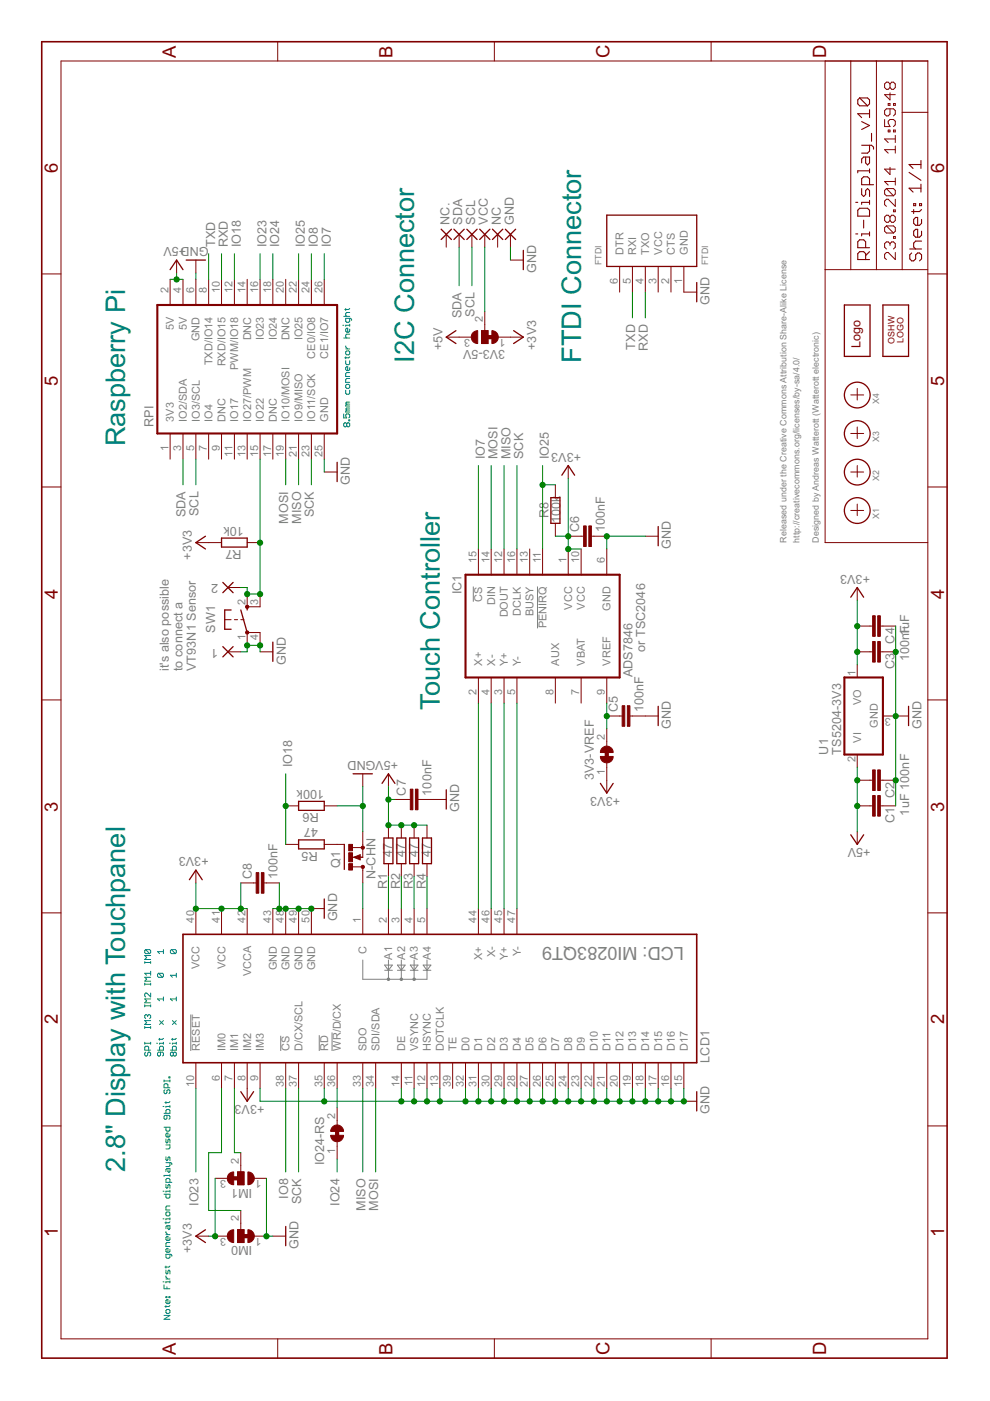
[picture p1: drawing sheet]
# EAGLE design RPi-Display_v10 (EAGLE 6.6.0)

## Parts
1  WIREPADSMD1,27-254  [SMD1,27-2,54]
2  WIREPADSMD1,27-254  [SMD1,27-2,54]
3V3-5V  SJ2W  [SJ_2]
3V3-VREF  SJ  [SJ]
C1  1uF  C-EUC0603  [C0603]
C2  100nF  C-EUC0603  [C0603]
C3  100nF  C-EUC0603  [C0603]
C4  1uF  C-EUC0603  [C0603]
C5  100nF  C-EUC0603  [C0603]
C6  100nF  C-EUC0603  [C0603]
C7  100nF  C-EUC0603  [C0603]
C8  100nF  C-EUC0603  [C0603]
FTDI  FTDI  [FTDI]
GND  WIREPADSMD1,27-254  [SMD1,27-2,54]
IC1  ADS7846  [SSOP16]
IM0  SJ2W  [SJ_2]
IM1  SJ2W  [SJ_2]
IO24-RS  SJ  [SJ]
LCD1  MI0283QT9  [MI0283QT9]
LOGO1  OSHW_LOGO_6MILX0150-NT  [OSHW_6X150_NOTEXT]
NC  WIREPADSMD1,27-254  [SMD1,27-2,54]
NC.  WIREPADSMD1,27-254  [SMD1,27-2,54]
Q1  N-CHN  IRLML2502  [MICRO3]
R1  47  R-EU_R0603  [R0603]
R2  47  R-EU_R0603  [R0603]
R3  47  R-EU_R0603  [R0603]
R4  47  R-EU_R0603  [R0603]
R5  47  R-EU_R0603  [R0603]
R6  100k  R-EU_R0603  [R0603]
R7  10k  R-EU_R0603  [R0603]
R8  100k  R-EU_R0603  [R0603]
RPI  RPI  [RPI]
SCL  WIREPADSMD1,27-254  [SMD1,27-2,54]
SDA  WIREPADSMD1,27-254  [SMD1,27-2,54]
SW1  SW4S  [SW_SMD4]
U1  TS5204-3V3  TS5204  [SOT23]
U$1  WE-LOGO  WE-LOGOPLACE  [WE-LOGO]
VCC  WIREPADSMD1,27-254  [SMD1,27-2,54]
X1  PASSER  [PASSER]
X2  PASSER  [PASSER]
X3  PASSER  [PASSER]
X4  PASSER  [PASSER]

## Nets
+3V3: 3V3-5V.1 3V3-VREF.1 C3.1 C4.1 C6.1 C8.1 IC1.1(VCC) IC1.10(VCC) IM0.3 IM1.3 LCD1.8(IM2) LCD1.40(VCC) LCD1.41(VCC) LCD1.42(VCCA) R7.1 R8.2 U1.1(VO)
+5V: 3V3-5V.3 C1.1 C2.1 C7.1 R1.2 R2.2 R3.2 R4.2 RPI.2(5V) RPI.4(5V) U1.2(VI)
C1: LCD1.1(C) Q1.3(D)
GND: 1.1(P) C1.2 C2.2 C3.2 C4.2 C5.2 C6.2 C7.2 C8.2 FTDI.1(GND) GND.1(P) IC1.6(GND) IM0.1 IM1.1 LCD1.9(IM3) LCD1.11(VSYNC) LCD1.12(HSYNC) LCD1.13(DOTCLK) LCD1.14(DE) LCD1.15(D17) LCD1.16(D16) LCD1.17(D15) LCD1.18(D14) LCD1.19(D13) LCD1.20(D12) LCD1.21(D11) LCD1.22(D10) LCD1.23(D9) LCD1.24(D8) LCD1.25(D7) LCD1.26(D6) LCD1.27(D5) LCD1.28(D4) LCD1.29(D3) LCD1.30(D2) LCD1.31(D1) LCD1.32(D0) LCD1.35(!RD) LCD1.43(GND) LCD1.48(GND) LCD1.49(GND) LCD1.50(GND) Q1.2(S) R6.2 RPI.6(GND) RPI.25(GND) SW1.1(P) SW1.4(P1) U1.3(GND)
IM0: IM0.2 LCD1.6(IM0)
IM1: IM1.2 LCD1.7(IM1)
IO7: IC1.15(!CS) RPI.26(CE1/IO7)
IO8: LCD1.38(!CS) RPI.24(CE0/IO8)
IO18: R5.2 R6.1 RPI.12(PWM/IO18)
IO22: 2.1(P) R7.2 RPI.15(IO22) SW1.2(S) SW1.3(S1)
IO23: LCD1.10(!RESET) RPI.16(IO23)
IO24: IO24-RS.1 RPI.18(IO24)
IO25: IC1.11(!PENIRQ) R8.1 RPI.22(IO25)
LED_A1: LCD1.2(A1) R1.1
LED_A2: LCD1.3(A2) R2.1
LED_A3: LCD1.4(A3) R3.1
LED_A4: LCD1.5(A4) R4.1
LEDPWM: Q1.1(G) R5.1
MISO: IC1.12(DOUT) LCD1.33(SDO) RPI.21(IO9/MISO)
MOSI: IC1.14(DIN) LCD1.34(SDI/SDA) RPI.19(IO10/MOSI)
N$1: IO24-RS.2 LCD1.36(!WR!/D/CX)
N$5: 3V3-5V.2 VCC.1(P)
RXD: FTDI.4(TXO) RPI.10(RXD/IO15)
SCK: IC1.16(DCLK) LCD1.37(D/CX/SCL) RPI.23(IO11/SCK)
SCL: RPI.5(IO3/SCL) SCL.1(P)
SDA: RPI.3(IO2/SDA) SDA.1(P)
TXD: FTDI.5(RXI) RPI.8(TXD/IO14)
VREF: 3V3-VREF.2 C5.1 IC1.9(VREF)
X+: IC1.2(X+) LCD1.44(X+)
X-: IC1.4(X-) LCD1.46(X-)
Y+: IC1.3(Y+) LCD1.45(Y+)
Y-: IC1.5(Y-) LCD1.47(Y-)
Unconnected: FTDI.2(CTS) FTDI.3(VCC) FTDI.6(DTR) IC1.7(VBAT) IC1.8(AUX) IC1.13(BUSY) LCD1.39(TE) NC.1(P) NC..1(P) RPI.1(3V3) RPI.7(IO4) RPI.9(DNC) RPI.11(IO17) RPI.13(IO27/PWM) RPI.14(DNC) RPI.17(DNC) RPI.20(DNC)

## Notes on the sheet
- 2.8" Display with Touchpanel | Raspberry Pi
- SPI  IM3 IM2 IM1 IM0
- 9bit  x   1   0   1
- Note: First generation displays used 9bit SPI.
- 8bit  x   1   1   0
- it's also possible
  to connect a
  VT93N1 Sensor
- 8.5mm connector height
- I2C Connector
- Touch Controller
- FTDI Connector
- or TSC2046
- Released under the Creative Commons Attribution Share-Alike License
- http://creativecommons.org/licenses/by-sa/4.0/
- Designed by Andreas Watterott (Watterott electronic)
